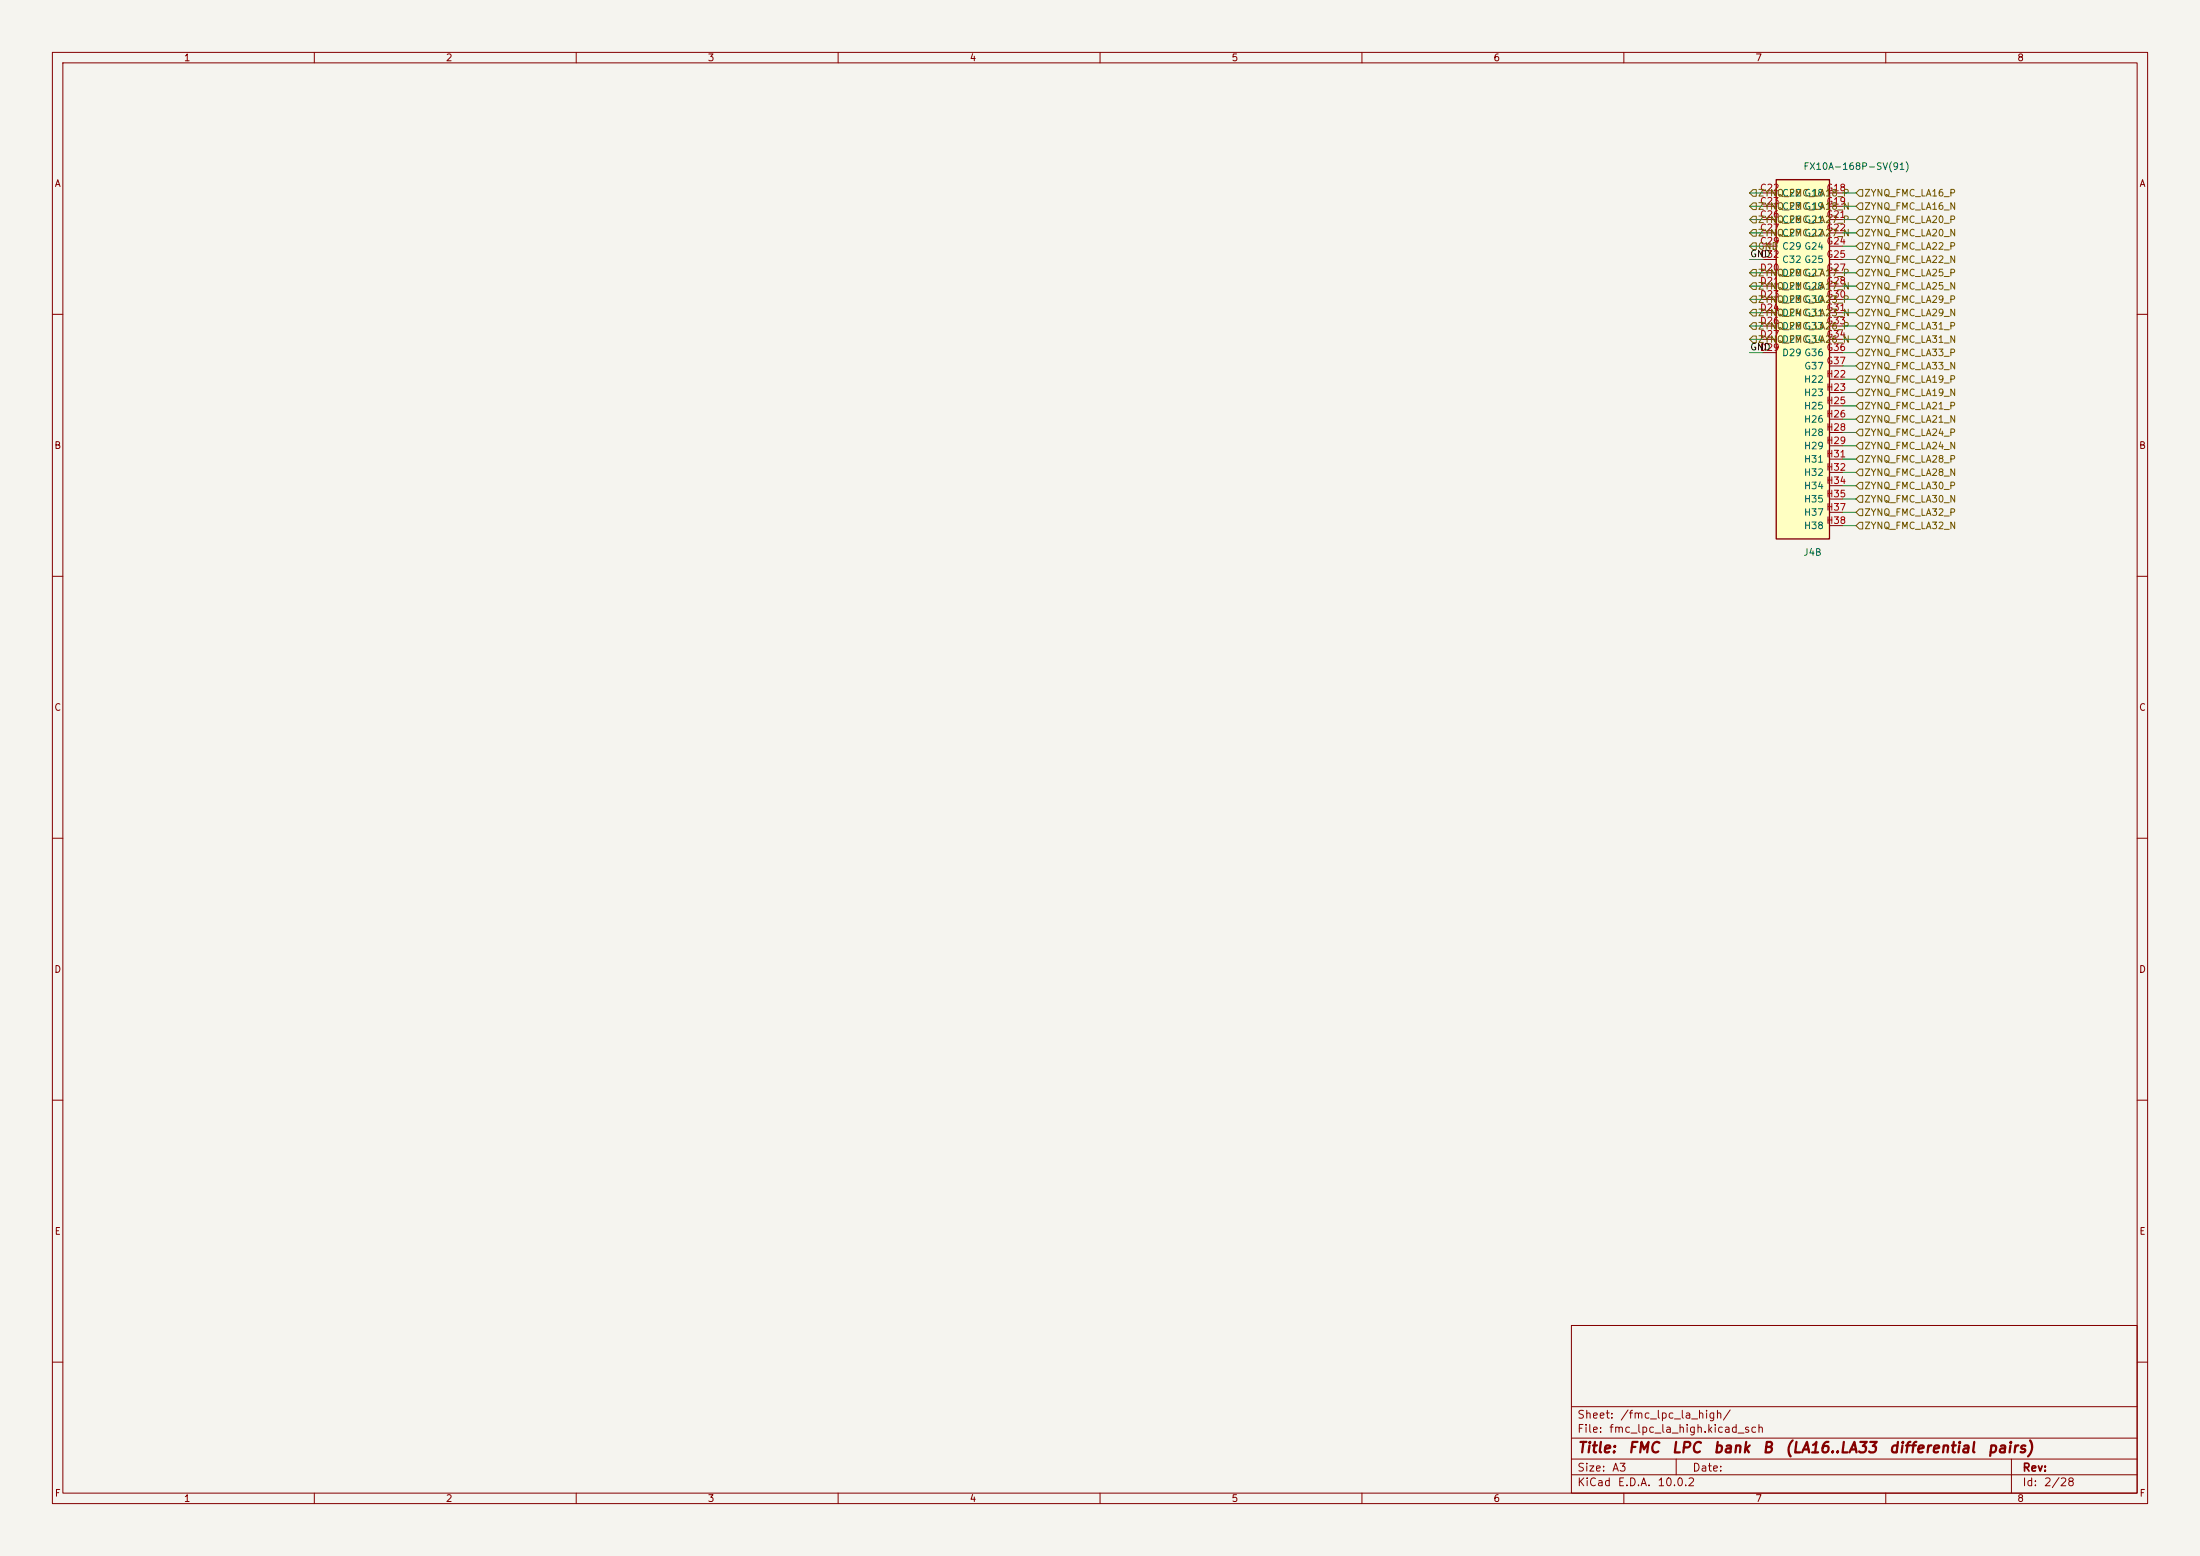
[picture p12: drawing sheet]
(kicad_sch
 (version 20250114)
 (generator "eeschema")
 (generator_version "9.0")
 (paper "A3")
 (title_block
  (title "FMC LPC bank B (LA16..LA33 differential pairs)"))
 (lib_symbols
  (symbol "FMC_LPC_LA_HIGH:FMC_LPC_LA_HIGH"
   (pin_numbers (hide no))
   (pin_names
    (offset 1.016) (hide no)) (exclude_from_sim yes) (in_bom yes) (on_board yes)
   (property "Reference" "J" (at 0 36.83 0) (effects (font (size 1.27 1.27))))
   (property "Value" "ASP-134604-01" (at 0 -36.83 0) (effects (font (size 1.27 1.27))))
   (property "Footprint" "Connector_Samtec:ASP-134604-01" (at 0 0 0) (effects (font (size 1.27 1.27)) hide))
   (symbol "FMC_LPC_LA_HIGH_0_1"
    (rectangle (start -5.08 34.29) (end 5.08 -34.29) (stroke (width 0.254) (type default)) (fill (type background))))
   (symbol "FMC_LPC_LA_HIGH_1_1"
    (pin passive line (at -7.62 31.75 0) (length 2.54) (name "C22" (effects (font (size 1.27 1.27)) (hide no))) (number "C22" (effects (font (size 1.27 1.27)))))
    (pin passive line (at -7.62 29.21 0) (length 2.54) (name "C23" (effects (font (size 1.27 1.27)) (hide no))) (number "C23" (effects (font (size 1.27 1.27)))))
    (pin passive line (at -7.62 26.67 0) (length 2.54) (name "C26" (effects (font (size 1.27 1.27)) (hide no))) (number "C26" (effects (font (size 1.27 1.27)))))
    (pin passive line (at -7.62 24.13 0) (length 2.54) (name "C27" (effects (font (size 1.27 1.27)) (hide no))) (number "C27" (effects (font (size 1.27 1.27)))))
    (pin passive line (at -7.62 21.59 0) (length 2.54) (name "C29" (effects (font (size 1.27 1.27)) (hide no))) (number "C29" (effects (font (size 1.27 1.27)))))
    (pin passive line (at -7.62 19.05 0) (length 2.54) (name "C32" (effects (font (size 1.27 1.27)) (hide no))) (number "C32" (effects (font (size 1.27 1.27)))))
    (pin passive line (at -7.62 16.51 0) (length 2.54) (name "D20" (effects (font (size 1.27 1.27)) (hide no))) (number "D20" (effects (font (size 1.27 1.27)))))
    (pin passive line (at -7.62 13.97 0) (length 2.54) (name "D21" (effects (font (size 1.27 1.27)) (hide no))) (number "D21" (effects (font (size 1.27 1.27)))))
    (pin passive line (at -7.62 11.43 0) (length 2.54) (name "D23" (effects (font (size 1.27 1.27)) (hide no))) (number "D23" (effects (font (size 1.27 1.27)))))
    (pin passive line (at -7.62 8.89 0) (length 2.54) (name "D24" (effects (font (size 1.27 1.27)) (hide no))) (number "D24" (effects (font (size 1.27 1.27)))))
    (pin passive line (at -7.62 6.35 0) (length 2.54) (name "D26" (effects (font (size 1.27 1.27)) (hide no))) (number "D26" (effects (font (size 1.27 1.27)))))
    (pin passive line (at -7.62 3.81 0) (length 2.54) (name "D27" (effects (font (size 1.27 1.27)) (hide no))) (number "D27" (effects (font (size 1.27 1.27)))))
    (pin passive line (at -7.62 1.27 0) (length 2.54) (name "D29" (effects (font (size 1.27 1.27)) (hide no))) (number "D29" (effects (font (size 1.27 1.27)))))
    (pin passive line (at 7.62 31.75 180) (length 2.54) (name "G18" (effects (font (size 1.27 1.27)) (hide no))) (number "G18" (effects (font (size 1.27 1.27)))))
    (pin passive line (at 7.62 29.21 180) (length 2.54) (name "G19" (effects (font (size 1.27 1.27)) (hide no))) (number "G19" (effects (font (size 1.27 1.27)))))
    (pin passive line (at 7.62 26.67 180) (length 2.54) (name "G21" (effects (font (size 1.27 1.27)) (hide no))) (number "G21" (effects (font (size 1.27 1.27)))))
    (pin passive line (at 7.62 24.13 180) (length 2.54) (name "G22" (effects (font (size 1.27 1.27)) (hide no))) (number "G22" (effects (font (size 1.27 1.27)))))
    (pin passive line (at 7.62 21.59 180) (length 2.54) (name "G24" (effects (font (size 1.27 1.27)) (hide no))) (number "G24" (effects (font (size 1.27 1.27)))))
    (pin passive line (at 7.62 19.05 180) (length 2.54) (name "G25" (effects (font (size 1.27 1.27)) (hide no))) (number "G25" (effects (font (size 1.27 1.27)))))
    (pin passive line (at 7.62 16.51 180) (length 2.54) (name "G27" (effects (font (size 1.27 1.27)) (hide no))) (number "G27" (effects (font (size 1.27 1.27)))))
    (pin passive line (at 7.62 13.97 180) (length 2.54) (name "G28" (effects (font (size 1.27 1.27)) (hide no))) (number "G28" (effects (font (size 1.27 1.27)))))
    (pin passive line (at 7.62 11.43 180) (length 2.54) (name "G30" (effects (font (size 1.27 1.27)) (hide no))) (number "G30" (effects (font (size 1.27 1.27)))))
    (pin passive line (at 7.62 8.89 180) (length 2.54) (name "G31" (effects (font (size 1.27 1.27)) (hide no))) (number "G31" (effects (font (size 1.27 1.27)))))
    (pin passive line (at 7.62 6.35 180) (length 2.54) (name "G33" (effects (font (size 1.27 1.27)) (hide no))) (number "G33" (effects (font (size 1.27 1.27)))))
    (pin passive line (at 7.62 3.81 180) (length 2.54) (name "G34" (effects (font (size 1.27 1.27)) (hide no))) (number "G34" (effects (font (size 1.27 1.27)))))
    (pin passive line (at 7.62 1.27 180) (length 2.54) (name "G36" (effects (font (size 1.27 1.27)) (hide no))) (number "G36" (effects (font (size 1.27 1.27)))))
    (pin passive line (at 7.62 -1.27 180) (length 2.54) (name "G37" (effects (font (size 1.27 1.27)) (hide no))) (number "G37" (effects (font (size 1.27 1.27)))))
    (pin passive line (at 7.62 -3.81 180) (length 2.54) (name "H22" (effects (font (size 1.27 1.27)) (hide no))) (number "H22" (effects (font (size 1.27 1.27)))))
    (pin passive line (at 7.62 -6.35 180) (length 2.54) (name "H23" (effects (font (size 1.27 1.27)) (hide no))) (number "H23" (effects (font (size 1.27 1.27)))))
    (pin passive line (at 7.62 -8.89 180) (length 2.54) (name "H25" (effects (font (size 1.27 1.27)) (hide no))) (number "H25" (effects (font (size 1.27 1.27)))))
    (pin passive line (at 7.62 -11.43 180) (length 2.54) (name "H26" (effects (font (size 1.27 1.27)) (hide no))) (number "H26" (effects (font (size 1.27 1.27)))))
    (pin passive line (at 7.62 -13.97 180) (length 2.54) (name "H28" (effects (font (size 1.27 1.27)) (hide no))) (number "H28" (effects (font (size 1.27 1.27)))))
    (pin passive line (at 7.62 -16.51 180) (length 2.54) (name "H29" (effects (font (size 1.27 1.27)) (hide no))) (number "H29" (effects (font (size 1.27 1.27)))))
    (pin passive line (at 7.62 -19.05 180) (length 2.54) (name "H31" (effects (font (size 1.27 1.27)) (hide no))) (number "H31" (effects (font (size 1.27 1.27)))))
    (pin passive line (at 7.62 -21.59 180) (length 2.54) (name "H32" (effects (font (size 1.27 1.27)) (hide no))) (number "H32" (effects (font (size 1.27 1.27)))))
    (pin passive line (at 7.62 -24.13 180) (length 2.54) (name "H34" (effects (font (size 1.27 1.27)) (hide no))) (number "H34" (effects (font (size 1.27 1.27)))))
    (pin passive line (at 7.62 -26.67 180) (length 2.54) (name "H35" (effects (font (size 1.27 1.27)) (hide no))) (number "H35" (effects (font (size 1.27 1.27)))))
    (pin passive line (at 7.62 -29.21 180) (length 2.54) (name "H37" (effects (font (size 1.27 1.27)) (hide no))) (number "H37" (effects (font (size 1.27 1.27)))))
    (pin passive line (at 7.62 -31.75 180) (length 2.54) (name "H38" (effects (font (size 1.27 1.27)) (hide no))) (number "H38" (effects (font (size 1.27 1.27))))))
   (embedded_fonts no)))
 (symbol
  (lib_id "FMC_LPC_LA_HIGH:FMC_LPC_LA_HIGH")
  (at 344.17 68.58 0)
  (unit 1)
  (exclude_from_sim no)
  (in_bom yes)
  (on_board yes)
  (dnp no)
  (fields_autoplaced no)
  (property "Reference" "J4B" (at 344.17 105.41 0.0000) (effects (font (size 1.27 1.27)) (justify left)))
  (property "Value" "FX10A-168P-SV(91)" (at 344.17 31.75 0.0000) (effects (font (size 1.27 1.27)) (justify left)))
  (property "Footprint" "Connector_FFC-FPC:FX10A-168P-SV1" (at 344.17 68.58 0.0000) (effects (font (size 1.27 1.27)) (hide yes)))
  (property "LCSC" "C6624664" (at 346.71 73.6599 0) (effects (hide yes) (font (size 1.27 1.27)) (justify left)))
  (property "Datasheet" "https://www.hirose.com/en/product/document?clcode=CL0681-2024-7-91&productname=FX10A-168P-SV(91)&series=FX10A" (at 344.17 68.58 0) (effects (hide yes) (font (size 1.27 1.27)) (hide yes)))
  (pin "C22")
  (pin "C23")
  (pin "C26")
  (pin "C27")
  (pin "C29")
  (pin "C32")
  (pin "D20")
  (pin "D21")
  (pin "D23")
  (pin "D24")
  (pin "D26")
  (pin "D27")
  (pin "D29")
  (pin "G18")
  (pin "G19")
  (pin "G21")
  (pin "G22")
  (pin "G24")
  (pin "G25")
  (pin "G27")
  (pin "G28")
  (pin "G30")
  (pin "G31")
  (pin "G33")
  (pin "G34")
  (pin "G36")
  (pin "G37")
  (pin "H22")
  (pin "H23")
  (pin "H25")
  (pin "H26")
  (pin "H28")
  (pin "H29")
  (pin "H31")
  (pin "H32")
  (pin "H34")
  (pin "H35")
  (pin "H37")
  (pin "H38"))
 (wire
  (pts (xy 334.01 36.83) (xy 336.55 36.83))
  (stroke (width 0) (type default)))
 (wire
  (pts (xy 351.79 36.83) (xy 354.33 36.83))
  (stroke (width 0) (type default)))
 (wire
  (pts (xy 334.01 39.37) (xy 336.55 39.37))
  (stroke (width 0) (type default)))
 (wire
  (pts (xy 351.79 39.37) (xy 354.33 39.37))
  (stroke (width 0) (type default)))
 (wire
  (pts (xy 334.01 52.07) (xy 336.55 52.07))
  (stroke (width 0) (type default)))
 (wire
  (pts (xy 351.79 52.07) (xy 354.33 52.07))
  (stroke (width 0) (type default)))
 (wire
  (pts (xy 334.01 54.61) (xy 336.55 54.61))
  (stroke (width 0) (type default)))
 (wire
  (pts (xy 351.79 54.61) (xy 354.33 54.61))
  (stroke (width 0) (type default)))
 (wire
  (pts (xy 351.79 72.39) (xy 354.33 72.39))
  (stroke (width 0) (type default)))
 (wire
  (pts (xy 351.79 74.93) (xy 354.33 74.93))
  (stroke (width 0) (type default)))
 (wire
  (pts (xy 334.01 41.91) (xy 336.55 41.91))
  (stroke (width 0) (type default)))
 (wire
  (pts (xy 351.79 41.91) (xy 354.33 41.91))
  (stroke (width 0) (type default)))
 (wire
  (pts (xy 334.01 44.45) (xy 336.55 44.45))
  (stroke (width 0) (type default)))
 (wire
  (pts (xy 351.79 44.45) (xy 354.33 44.45))
  (stroke (width 0) (type default)))
 (wire
  (pts (xy 351.79 77.47) (xy 354.33 77.47))
  (stroke (width 0) (type default)))
 (wire
  (pts (xy 351.79 80.01) (xy 354.33 80.01))
  (stroke (width 0) (type default)))
 (wire
  (pts (xy 334.01 46.99) (xy 336.55 46.99))
  (stroke (width 0) (type default)))
 (wire
  (pts (xy 351.79 46.99) (xy 354.33 46.99))
  (stroke (width 0) (type default)))
 (wire
  (pts (xy 334.01 49.53) (xy 336.55 49.53))
  (stroke (width 0) (type default)))
 (wire
  (pts (xy 351.79 49.53) (xy 354.33 49.53))
  (stroke (width 0) (type default)))
 (wire
  (pts (xy 334.01 57.15) (xy 336.55 57.15))
  (stroke (width 0) (type default)))
 (wire
  (pts (xy 351.79 57.15) (xy 354.33 57.15))
  (stroke (width 0) (type default)))
 (wire
  (pts (xy 334.01 59.69) (xy 336.55 59.69))
  (stroke (width 0) (type default)))
 (wire
  (pts (xy 351.79 59.69) (xy 354.33 59.69))
  (stroke (width 0) (type default)))
 (wire
  (pts (xy 351.79 82.55) (xy 354.33 82.55))
  (stroke (width 0) (type default)))
 (wire
  (pts (xy 351.79 85.09) (xy 354.33 85.09))
  (stroke (width 0) (type default)))
 (wire
  (pts (xy 334.01 62.23) (xy 336.55 62.23))
  (stroke (width 0) (type default)))
 (wire
  (pts (xy 351.79 62.23) (xy 354.33 62.23))
  (stroke (width 0) (type default)))
 (wire
  (pts (xy 334.01 64.77) (xy 336.55 64.77))
  (stroke (width 0) (type default)))
 (wire
  (pts (xy 351.79 64.77) (xy 354.33 64.77))
  (stroke (width 0) (type default)))
 (wire
  (pts (xy 351.79 87.63) (xy 354.33 87.63))
  (stroke (width 0) (type default)))
 (wire
  (pts (xy 351.79 90.17) (xy 354.33 90.17))
  (stroke (width 0) (type default)))
 (wire
  (pts (xy 351.79 92.71) (xy 354.33 92.71))
  (stroke (width 0) (type default)))
 (wire
  (pts (xy 351.79 95.25) (xy 354.33 95.25))
  (stroke (width 0) (type default)))
 (wire
  (pts (xy 351.79 97.79) (xy 354.33 97.79))
  (stroke (width 0) (type default)))
 (wire
  (pts (xy 351.79 100.33) (xy 354.33 100.33))
  (stroke (width 0) (type default)))
 (wire
  (pts (xy 334.01 67.31) (xy 336.55 67.31))
  (stroke (width 0) (type default)))
 (wire
  (pts (xy 351.79 67.31) (xy 354.33 67.31))
  (stroke (width 0) (type default)))
 (wire
  (pts (xy 351.79 69.85) (xy 354.33 69.85))
  (stroke (width 0) (type default)))
 (label "GND"
  (at 334.01 49.53 180)
  (effects (font (size 1.27 1.27)) (justify left bottom)))
 (label "GND"
  (at 334.01 67.31 180)
  (effects (font (size 1.27 1.27)) (justify left bottom)))
 (hierarchical_label "GND"
  (shape input)
  (at 334.01 46.99 180)
  (effects (font (size 1.27 1.27)) (justify left)))
 (hierarchical_label "ZYNQ_FMC_LA16_P"
  (shape input)
  (at 354.33 36.83 0.0000)
  (effects (font (size 1.27 1.27)) (justify left)))
 (hierarchical_label "ZYNQ_FMC_LA16_N"
  (shape input)
  (at 354.33 39.37 0.0000)
  (effects (font (size 1.27 1.27)) (justify left)))
 (hierarchical_label "ZYNQ_FMC_LA17_P"
  (shape input)
  (at 334.01 52.07 180)
  (effects (font (size 1.27 1.27)) (justify left)))
 (hierarchical_label "ZYNQ_FMC_LA17_N"
  (shape input)
  (at 334.01 54.61 180)
  (effects (font (size 1.27 1.27)) (justify left)))
 (hierarchical_label "ZYNQ_FMC_LA18_P"
  (shape input)
  (at 334.01 36.83 180)
  (effects (font (size 1.27 1.27)) (justify left)))
 (hierarchical_label "ZYNQ_FMC_LA18_N"
  (shape input)
  (at 334.01 39.37 180)
  (effects (font (size 1.27 1.27)) (justify left)))
 (hierarchical_label "ZYNQ_FMC_LA19_P"
  (shape input)
  (at 354.33 72.39 0.0000)
  (effects (font (size 1.27 1.27)) (justify left)))
 (hierarchical_label "ZYNQ_FMC_LA19_N"
  (shape input)
  (at 354.33 74.93 0.0000)
  (effects (font (size 1.27 1.27)) (justify left)))
 (hierarchical_label "ZYNQ_FMC_LA20_P"
  (shape input)
  (at 354.33 41.91 0.0000)
  (effects (font (size 1.27 1.27)) (justify left)))
 (hierarchical_label "ZYNQ_FMC_LA20_N"
  (shape input)
  (at 354.33 44.45 0.0000)
  (effects (font (size 1.27 1.27)) (justify left)))
 (hierarchical_label "ZYNQ_FMC_LA21_P"
  (shape input)
  (at 354.33 77.47 0.0000)
  (effects (font (size 1.27 1.27)) (justify left)))
 (hierarchical_label "ZYNQ_FMC_LA21_N"
  (shape input)
  (at 354.33 80.01 0.0000)
  (effects (font (size 1.27 1.27)) (justify left)))
 (hierarchical_label "ZYNQ_FMC_LA22_P"
  (shape input)
  (at 354.33 46.99 0.0000)
  (effects (font (size 1.27 1.27)) (justify left)))
 (hierarchical_label "ZYNQ_FMC_LA22_N"
  (shape input)
  (at 354.33 49.53 0.0000)
  (effects (font (size 1.27 1.27)) (justify left)))
 (hierarchical_label "ZYNQ_FMC_LA23_P"
  (shape input)
  (at 334.01 57.15 180)
  (effects (font (size 1.27 1.27)) (justify left)))
 (hierarchical_label "ZYNQ_FMC_LA23_N"
  (shape input)
  (at 334.01 59.69 180)
  (effects (font (size 1.27 1.27)) (justify left)))
 (hierarchical_label "ZYNQ_FMC_LA24_P"
  (shape input)
  (at 354.33 82.55 0.0000)
  (effects (font (size 1.27 1.27)) (justify left)))
 (hierarchical_label "ZYNQ_FMC_LA24_N"
  (shape input)
  (at 354.33 85.09 0.0000)
  (effects (font (size 1.27 1.27)) (justify left)))
 (hierarchical_label "ZYNQ_FMC_LA25_P"
  (shape input)
  (at 354.33 52.07 0.0000)
  (effects (font (size 1.27 1.27)) (justify left)))
 (hierarchical_label "ZYNQ_FMC_LA25_N"
  (shape input)
  (at 354.33 54.61 0.0000)
  (effects (font (size 1.27 1.27)) (justify left)))
 (hierarchical_label "ZYNQ_FMC_LA26_P"
  (shape input)
  (at 334.01 62.23 180)
  (effects (font (size 1.27 1.27)) (justify left)))
 (hierarchical_label "ZYNQ_FMC_LA26_N"
  (shape input)
  (at 334.01 64.77 180)
  (effects (font (size 1.27 1.27)) (justify left)))
 (hierarchical_label "ZYNQ_FMC_LA27_P"
  (shape input)
  (at 334.01 41.91 180)
  (effects (font (size 1.27 1.27)) (justify left)))
 (hierarchical_label "ZYNQ_FMC_LA27_N"
  (shape input)
  (at 334.01 44.45 180)
  (effects (font (size 1.27 1.27)) (justify left)))
 (hierarchical_label "ZYNQ_FMC_LA28_P"
  (shape input)
  (at 354.33 87.63 0.0000)
  (effects (font (size 1.27 1.27)) (justify left)))
 (hierarchical_label "ZYNQ_FMC_LA28_N"
  (shape input)
  (at 354.33 90.17 0.0000)
  (effects (font (size 1.27 1.27)) (justify left)))
 (hierarchical_label "ZYNQ_FMC_LA29_P"
  (shape input)
  (at 354.33 57.15 0.0000)
  (effects (font (size 1.27 1.27)) (justify left)))
 (hierarchical_label "ZYNQ_FMC_LA29_N"
  (shape input)
  (at 354.33 59.69 0.0000)
  (effects (font (size 1.27 1.27)) (justify left)))
 (hierarchical_label "ZYNQ_FMC_LA30_P"
  (shape input)
  (at 354.33 92.71 0.0000)
  (effects (font (size 1.27 1.27)) (justify left)))
 (hierarchical_label "ZYNQ_FMC_LA30_N"
  (shape input)
  (at 354.33 95.25 0.0000)
  (effects (font (size 1.27 1.27)) (justify left)))
 (hierarchical_label "ZYNQ_FMC_LA31_P"
  (shape input)
  (at 354.33 62.23 0.0000)
  (effects (font (size 1.27 1.27)) (justify left)))
 (hierarchical_label "ZYNQ_FMC_LA31_N"
  (shape input)
  (at 354.33 64.77 0.0000)
  (effects (font (size 1.27 1.27)) (justify left)))
 (hierarchical_label "ZYNQ_FMC_LA32_P"
  (shape input)
  (at 354.33 97.79 0.0000)
  (effects (font (size 1.27 1.27)) (justify left)))
 (hierarchical_label "ZYNQ_FMC_LA32_N"
  (shape input)
  (at 354.33 100.33 0.0000)
  (effects (font (size 1.27 1.27)) (justify left)))
 (hierarchical_label "ZYNQ_FMC_LA33_P"
  (shape input)
  (at 354.33 67.31 0.0000)
  (effects (font (size 1.27 1.27)) (justify left)))
 (hierarchical_label "ZYNQ_FMC_LA33_N"
  (shape input)
  (at 354.33 69.85 0.0000)
  (effects (font (size 1.27 1.27)) (justify left)))
 (sheet_instances
  (path ""
   (page "1")))
 (embedded_fonts no))
